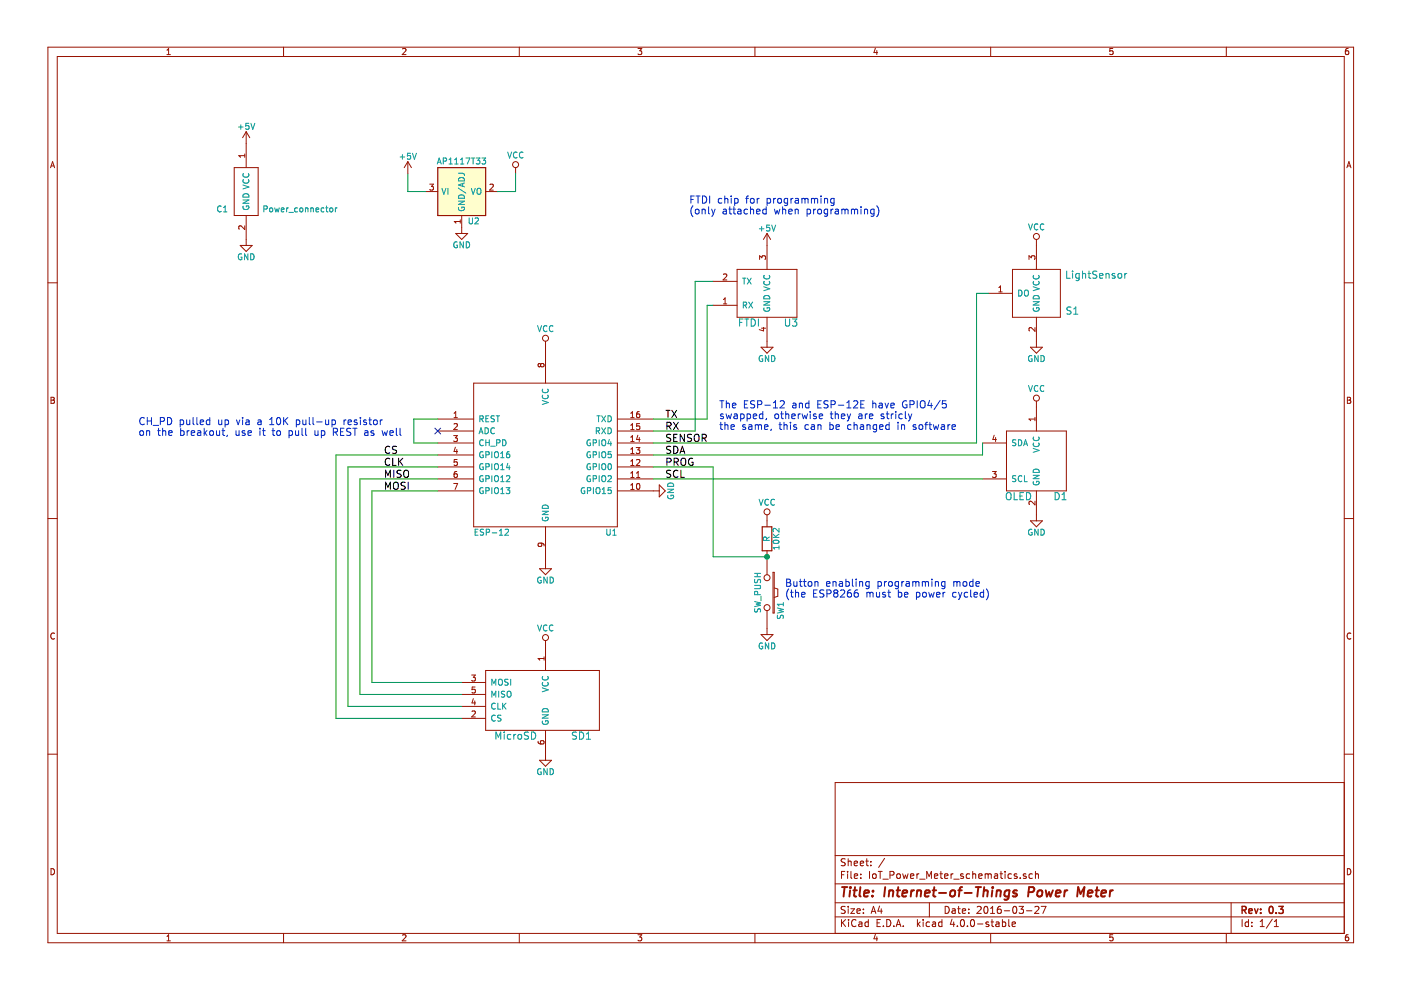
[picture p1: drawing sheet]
EESchema Schematic File Version 2
LIBS:power
LIBS:device
LIBS:transistors
LIBS:conn
LIBS:linear
LIBS:regul
LIBS:74xx
LIBS:cmos4000
LIBS:adc-dac
LIBS:memory
LIBS:xilinx
LIBS:microcontrollers
LIBS:dsp
LIBS:microchip
LIBS:analog_switches
LIBS:motorola
LIBS:texas
LIBS:intel
LIBS:audio
LIBS:interface
LIBS:digital-audio
LIBS:philips
LIBS:display
LIBS:cypress
LIBS:siliconi
LIBS:opto
LIBS:atmel
LIBS:contrib
LIBS:valves
LIBS:MyLibrary
LIBS:ESP8266
LIBS:IoT_Power_Meter_schematics-cache
EELAYER 25 0
EELAYER END
$Descr A4 11693 8268
encoding utf-8
Sheet 1 1
Title "Internet-of-Things Power Meter"
Date "2016-03-27"
Rev "0.3"
Comp ""
Comment1 ""
Comment2 ""
Comment3 ""
Comment4 ""
$EndDescr
$Comp
L ESP-12 U1
U 1 1
P 4550 3800
F 0 "U1" H 5100 3150 50  0000 C CNN
F 1 "ESP-12" H 4100 3150 50  0000 C CNN
F 2 "IPM_KiCad_footprint_library:ESP8266-12E_breakout" H 4550 3800 50  0001 C CNN
F 3 "" H 4550 3800 50  0001 C CNN
	1    4550 3800
	1    0    0    -1  
$EndComp
$Comp
L GND #PWR01
U 1 1
P 4550 4700
F 0 "#PWR01" H 4550 4450 50  0001 C CNN
F 1 "GND" H 4550 4550 50  0000 C CNN
F 2 "" H 4550 4700 50  0000 C CNN
F 3 "" H 4550 4700 50  0000 C CNN
	1    4550 4700
	1    0    0    -1  
$EndComp
$Comp
L VCC #PWR02
U 1 1
P 4550 2900
F 0 "#PWR02" H 4550 2750 50  0001 C CNN
F 1 "VCC" H 4550 3050 50  0000 C CNN
F 2 "" H 4550 2900 50  0000 C CNN
F 3 "" H 4550 2900 50  0000 C CNN
	1    4550 2900
	1    0    0    -1  
$EndComp
$Comp
L GND #PWR03
U 1 1
P 5450 4100
F 0 "#PWR03" H 5450 3850 50  0001 C CNN
F 1 "GND" H 5450 3950 50  0000 C CNN
F 2 "" H 5450 4100 50  0000 C CNN
F 3 "" H 5450 4100 50  0000 C CNN
	1    5450 4100
	0    -1   -1   0   
$EndComp
$Comp
L R 10K2
U 1 1
P 6400 4500
F 0 "10K2" V 6480 4500 50  0000 C CNN
F 1 "R" V 6400 4500 50  0000 C CNN
F 2 "Resistors_ThroughHole:Resistor_Horizontal_RM10mm" V 6330 4500 50  0001 C CNN
F 3 "" H 6400 4500 50  0000 C CNN
	1    6400 4500
	1    0    0    -1  
$EndComp
$Comp
L VCC #PWR04
U 1 1
P 8650 3400
F 0 "#PWR04" H 8650 3250 50  0001 C CNN
F 1 "VCC" H 8650 3550 50  0000 C CNN
F 2 "" H 8650 3400 50  0000 C CNN
F 3 "" H 8650 3400 50  0000 C CNN
	1    8650 3400
	1    0    0    -1  
$EndComp
$Comp
L GND #PWR05
U 1 1
P 8650 4300
F 0 "#PWR05" H 8650 4050 50  0001 C CNN
F 1 "GND" H 8650 4150 50  0000 C CNN
F 2 "" H 8650 4300 50  0000 C CNN
F 3 "" H 8650 4300 50  0000 C CNN
	1    8650 4300
	1    0    0    -1  
$EndComp
$Comp
L OLED D1
U 1 1
P 8650 3850
F 0 "D1" H 8850 3550 60  0000 C CNN
F 1 "OLED" H 8500 3550 60  0000 C CNN
F 2 "IPM_KiCad_footprint_library:OLED" H 9150 4000 60  0001 C CNN
F 3 "" H 9150 4000 60  0000 C CNN
	1    8650 3850
	1    0    0    -1  
$EndComp
$Comp
L MicroSD SD1
U 1 1
P 4550 5850
F 0 "SD1" H 4850 5550 60  0000 C CNN
F 1 "MicroSD" H 4300 5550 60  0000 C CNN
F 2 "IPM_KiCad_footprint_library:uSD_card_reader" H 4850 5550 60  0001 C CNN
F 3 "" H 4850 5550 60  0000 C CNN
	1    4550 5850
	1    0    0    -1  
$EndComp
Text Label 3200 3800 0    60   ~ 0
CS
Text Label 3200 3900 0    60   ~ 0
CLK
Text Label 3200 4000 0    60   ~ 0
MISO
Text Label 3200 4100 0    60   ~ 0
MOSI
$Comp
L VCC #PWR06
U 1 1
P 4550 5400
F 0 "#PWR06" H 4550 5250 50  0001 C CNN
F 1 "VCC" H 4550 5550 50  0000 C CNN
F 2 "" H 4550 5400 50  0000 C CNN
F 3 "" H 4550 5400 50  0000 C CNN
	1    4550 5400
	1    0    0    -1  
$EndComp
$Comp
L GND #PWR07
U 1 1
P 4550 6300
F 0 "#PWR07" H 4550 6050 50  0001 C CNN
F 1 "GND" H 4550 6150 50  0000 C CNN
F 2 "" H 4550 6300 50  0000 C CNN
F 3 "" H 4550 6300 50  0000 C CNN
	1    4550 6300
	1    0    0    -1  
$EndComp
$Comp
L LightSensor S1
U 1 1
P 8650 2450
F 0 "S1" H 8950 2300 60  0000 C CNN
F 1 "LightSensor" H 9150 2600 60  0000 C CNN
F 2 "IPM_KiCad_footprint_library:LightSensor" H 8950 2300 60  0001 C CNN
F 3 "" H 8950 2300 60  0000 C CNN
	1    8650 2450
	1    0    0    -1  
$EndComp
$Comp
L GND #PWR08
U 1 1
P 8650 2850
F 0 "#PWR08" H 8650 2600 50  0001 C CNN
F 1 "GND" H 8650 2700 50  0000 C CNN
F 2 "" H 8650 2850 50  0000 C CNN
F 3 "" H 8650 2850 50  0000 C CNN
	1    8650 2850
	1    0    0    -1  
$EndComp
$Comp
L VCC #PWR09
U 1 1
P 8650 2050
F 0 "#PWR09" H 8650 1900 50  0001 C CNN
F 1 "VCC" H 8650 2200 50  0000 C CNN
F 2 "" H 8650 2050 50  0000 C CNN
F 3 "" H 8650 2050 50  0000 C CNN
	1    8650 2050
	1    0    0    -1  
$EndComp
$Comp
L FTDI U3
U 1 1
P 6400 2450
F 0 "U3" H 6600 2200 60  0000 C CNN
F 1 "FTDI" H 6250 2200 60  0000 C CNN
F 2 "IPM_KiCad_footprint_library:FTDI" H 6600 2200 60  0001 C CNN
F 3 "" H 6600 2200 60  0000 C CNN
	1    6400 2450
	1    0    0    -1  
$EndComp
$Comp
L GND #PWR010
U 1 1
P 6400 2850
F 0 "#PWR010" H 6400 2600 50  0001 C CNN
F 1 "GND" H 6400 2700 50  0000 C CNN
F 2 "" H 6400 2850 50  0000 C CNN
F 3 "" H 6400 2850 50  0000 C CNN
	1    6400 2850
	1    0    0    -1  
$EndComp
$Comp
L SW_PUSH SW1
U 1 1
P 6400 4950
F 0 "SW1" H 6550 5060 50  0000 C CNN
F 1 "SW_PUSH" H 6400 4870 50  0000 C CNN
F 2 "IPM_KiCad_footprint_library:Button" H 6400 4950 50  0001 C CNN
F 3 "" H 6400 4950 50  0000 C CNN
	1    6400 4950
	0    1    1    0   
$EndComp
$Comp
L GND #PWR011
U 1 1
P 6400 5250
F 0 "#PWR011" H 6400 5000 50  0001 C CNN
F 1 "GND" H 6400 5100 50  0000 C CNN
F 2 "" H 6400 5250 50  0000 C CNN
F 3 "" H 6400 5250 50  0000 C CNN
	1    6400 5250
	1    0    0    -1  
$EndComp
$Comp
L VCC #PWR012
U 1 1
P 6400 4350
F 0 "#PWR012" H 6400 4200 50  0001 C CNN
F 1 "VCC" H 6400 4500 50  0000 C CNN
F 2 "" H 6400 4350 50  0000 C CNN
F 3 "" H 6400 4350 50  0000 C CNN
	1    6400 4350
	1    0    0    -1  
$EndComp
Text Notes 6550 5000 0    60   ~ 0
Button enabling programming mode\n(the ESP8266 must be power cycled)
Text Notes 5750 1800 0    60   ~ 0
FTDI chip for programming\n(only attached when programming)
NoConn ~ 3650 3600
$Comp
L AP1117T33 U2
U 1 1
P 3850 1600
F 0 "U2" H 3950 1350 50  0000 C CNN
F 1 "AP1117T33" H 3850 1850 50  0000 C CNN
F 2 "IPM_KiCad_footprint_library:5-3V3_LDO" H 3850 1600 50  0001 C CNN
F 3 "" H 3850 1600 50  0000 C CNN
	1    3850 1600
	1    0    0    -1  
$EndComp
$Comp
L GND #PWR013
U 1 1
P 3850 1900
F 0 "#PWR013" H 3850 1650 50  0001 C CNN
F 1 "GND" H 3850 1750 50  0000 C CNN
F 2 "" H 3850 1900 50  0000 C CNN
F 3 "" H 3850 1900 50  0000 C CNN
	1    3850 1900
	1    0    0    -1  
$EndComp
$Comp
L VCC #PWR014
U 1 1
P 4300 1450
F 0 "#PWR014" H 4300 1300 50  0001 C CNN
F 1 "VCC" H 4300 1600 50  0000 C CNN
F 2 "" H 4300 1450 50  0000 C CNN
F 3 "" H 4300 1450 50  0000 C CNN
	1    4300 1450
	1    0    0    -1  
$EndComp
$Comp
L +5V #PWR015
U 1 1
P 3400 1450
F 0 "#PWR015" H 3400 1300 50  0001 C CNN
F 1 "+5V" H 3400 1590 50  0000 C CNN
F 2 "" H 3400 1450 50  0000 C CNN
F 3 "" H 3400 1450 50  0000 C CNN
	1    3400 1450
	1    0    0    -1  
$EndComp
Text Notes 1150 3650 0    60   ~ 0
CH_PD pulled up via a 10K pull-up resistor\non the breakout, use it to pull up REST as well
Text Label 5550 3800 0    60   ~ 0
SDA
Text Label 5550 4000 0    60   ~ 0
SCL
Text Label 5550 3900 0    60   ~ 0
PROG
Text Label 5550 3700 0    60   ~ 0
SENSOR
Text Label 5550 3500 0    60   ~ 0
TX
Text Label 5550 3600 0    60   ~ 0
RX
$Comp
L +5V #PWR016
U 1 1
P 6400 2050
F 0 "#PWR016" H 6400 1900 50  0001 C CNN
F 1 "+5V" H 6400 2190 50  0000 C CNN
F 2 "" H 6400 2050 50  0000 C CNN
F 3 "" H 6400 2050 50  0000 C CNN
	1    6400 2050
	1    0    0    -1  
$EndComp
Text Notes 6000 3600 0    60   ~ 0
The ESP-12 and ESP-12E have GPIO4/5\nswapped, otherwise they are stricly\nthe same, this can be changed in software
$Comp
L Power_connector C1
U 1 1
P 2050 1600
F 0 "C1" H 1850 1450 50  0000 C CNN
F 1 "Power_connector" H 2500 1450 50  0000 C CNN
F 2 "IPM_KiCad_footprint_library:Power_connector" H 2550 1400 157 0001 C CNN
F 3 "" H 2550 1400 157 0000 C CNN
	1    2050 1600
	1    0    0    -1  
$EndComp
$Comp
L GND #PWR018
U 1 1
P 2050 2000
F 0 "#PWR018" H 2050 1750 50  0001 C CNN
F 1 "GND" H 2050 1850 50  0000 C CNN
F 2 "" H 2050 2000 50  0000 C CNN
F 3 "" H 2050 2000 50  0000 C CNN
	1    2050 2000
	1    0    0    -1  
$EndComp
$Comp
L +5V #PWR?
U 1 1
P 2050 1200
F 0 "#PWR?" H 2050 1050 50  0001 C CNN
F 1 "+5V" H 2050 1340 50  0000 C CNN
F 2 "" H 2050 1200 50  0000 C CNN
F 3 "" H 2050 1200 50  0000 C CNN
	1    2050 1200
	1    0    0    -1  
$EndComp
Wire Wire Line
	2800 3800 3650 3800
Wire Wire Line
	2900 3900 3650 3900
Wire Wire Line
	3000 4000 3650 4000
Wire Wire Line
	3650 4100 3100 4100
Wire Wire Line
	3850 5700 3100 5700
Wire Wire Line
	3100 5700 3100 4100
Wire Wire Line
	3000 5800 3850 5800
Wire Wire Line
	3000 5800 3000 4000
Wire Wire Line
	3850 5900 2900 5900
Wire Wire Line
	2900 5900 2900 3900
Wire Wire Line
	3850 6000 2800 6000
Wire Wire Line
	2800 6000 2800 3800
Wire Wire Line
	5800 2350 5800 3600
Wire Wire Line
	5800 3600 5450 3600
Wire Wire Line
	5450 3500 5900 3500
Wire Wire Line
	5900 3500 5900 2550
Wire Wire Line
	5950 3900 5950 4650
Wire Wire Line
	5950 4650 6400 4650
Wire Wire Line
	5950 3900 5450 3900
Wire Wire Line
	3450 3700 3650 3700
Wire Wire Line
	3650 3500 3450 3500
Wire Wire Line
	4150 1600 4300 1600
Wire Wire Line
	3550 1600 3400 1600
Wire Wire Line
	5800 2350 5950 2350
Wire Wire Line
	5900 2550 5950 2550
Wire Wire Line
	3400 1600 3400 1450
Wire Wire Line
	4300 1600 4300 1450
Connection ~ 6400 4650
Wire Wire Line
	8200 4000 5450 4000
Wire Wire Line
	3450 3500 3450 3700
Wire Wire Line
	8200 3700 8200 3800
Wire Wire Line
	8200 3800 5450 3800
Wire Wire Line
	5450 3700 8150 3700
Wire Wire Line
	8150 3700 8150 2450
Wire Wire Line
	8150 2450 8250 2450
$EndSCHEMATC
